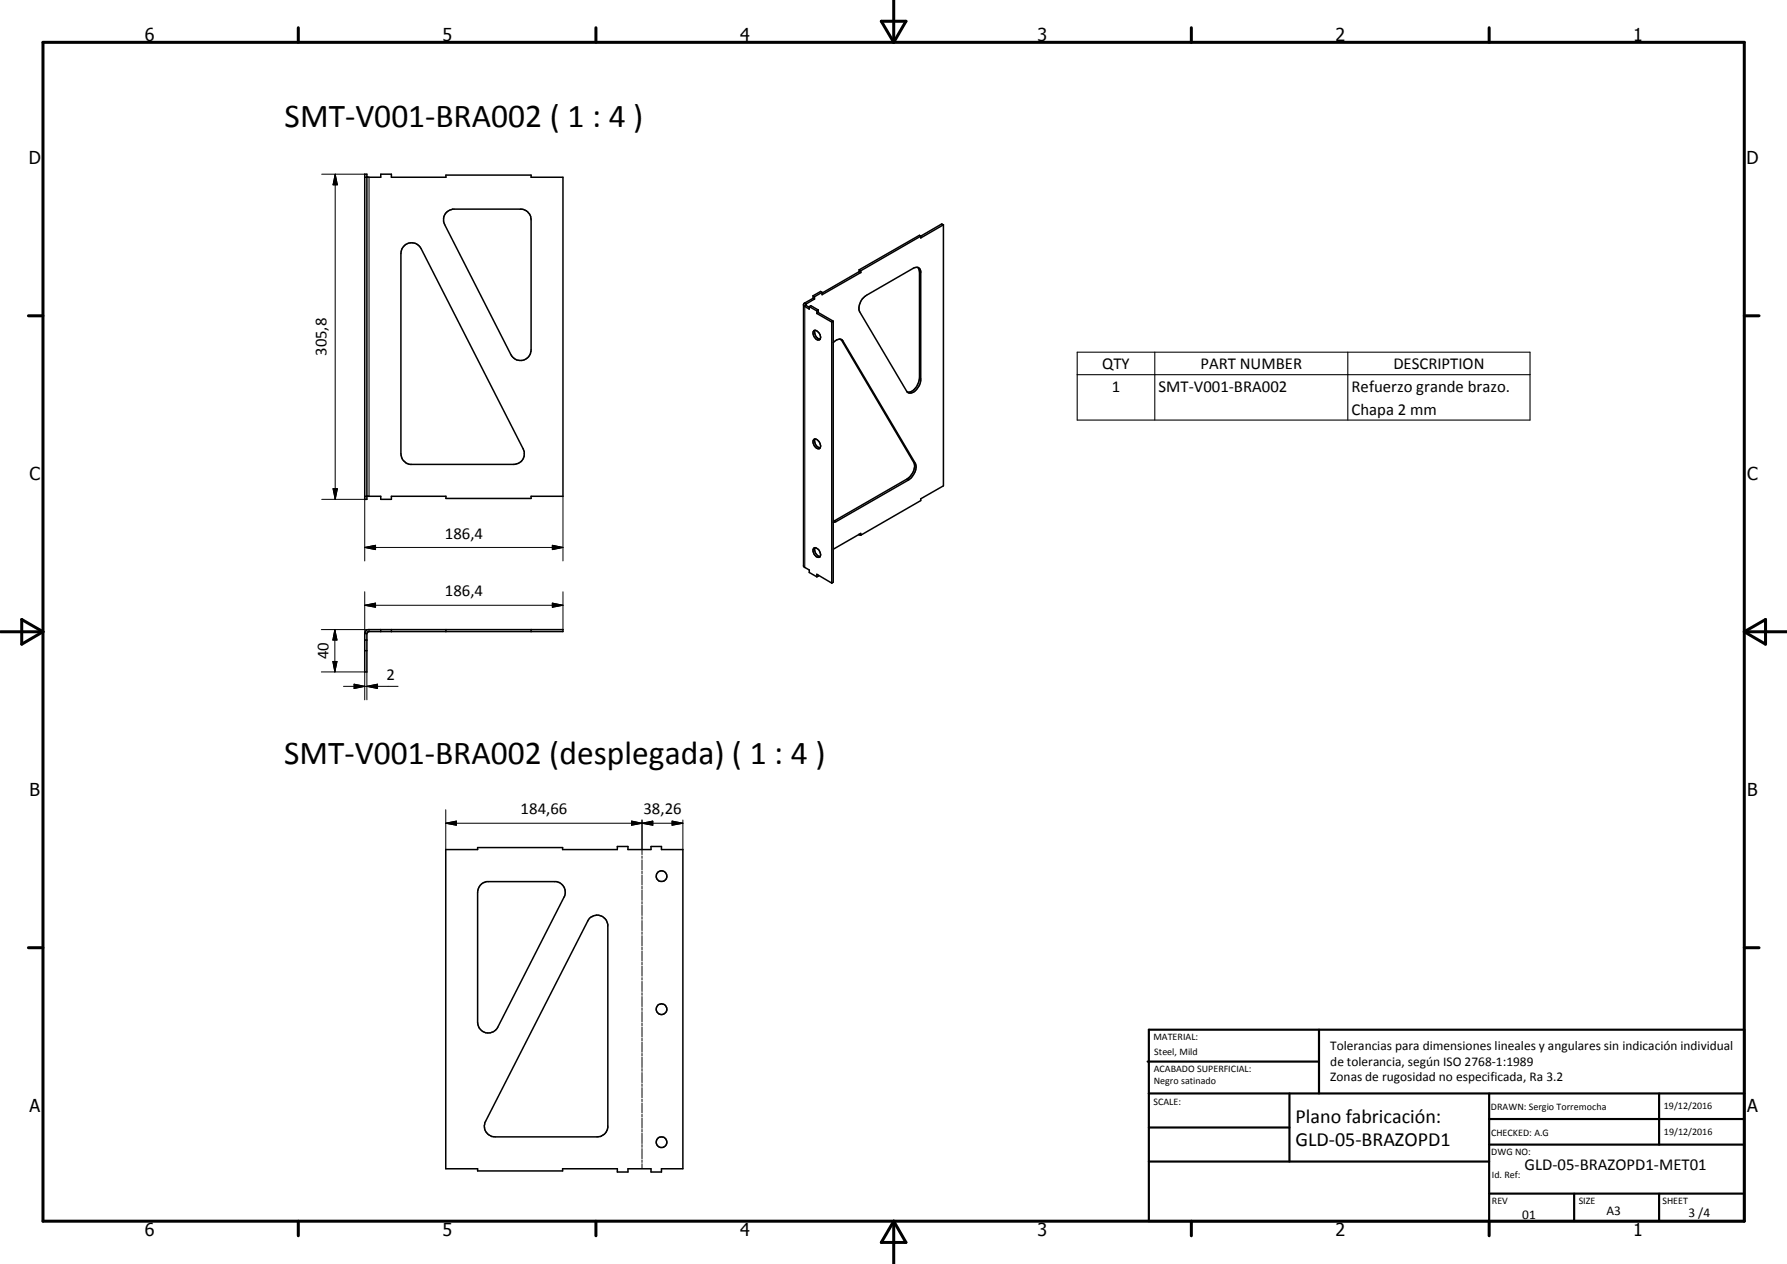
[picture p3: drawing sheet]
<svg xmlns="http://www.w3.org/2000/svg" width="420mm" height="297mm" viewBox="0 0 420 297" stroke-linecap="round" stroke-linejoin="round" font-family="sans-serif">
<g fill="none" stroke="#000" stroke-width=".35">
<path d="M85.8 41.7h3.7v-.8h2.5v.8h12.8v-.6h20.1v.6h7.5v74.9h-7.5v.5h-20.1v-.5h-12.8v.7h-2.5v-.7h-3.7M85.8 40.9h.5v76.4h-.5zM95.2 57.6a2.5 2.5 0 0 1 3.8 .8l24 47.1a2.49 2.49 0 0 1-2.2 3.6h-24.4a2.57 2.57 0 0 1-2.1-2.5v-47l.2-1.1zM104.8 50l.9-.6 .7-.3h16.3a2.57 2.57 0 0 1 2.2 2.5v30.6a2.5 2.5 0 0 1-1.9 2.5 2.5 2.5 0 0 1-2.9-1.3l-15.5-30.6-.3-.7v-.7zM216.5 55.5l-14.1 8.1M216.5 55.5l-.3-.2-14.2 8.1M221.8 52.8l-5.3 3.1v-.4M221.8 52.8v61.4l-5.3 3v.4l-14.1 8.2M221.8 52.8l-.4-.2-4.9 2.9M188.9 71.7l.1 .2 1.3 .7v-.5M190.3 72.1l.4-.3 1.7 1.1M190.3 72.1l1.8 1"/>
<path d="M191.2 69.5l.3 .2M191.2 69.5v.6M191.2 70.1l.3 .2M191.2 70.1l-2.2 1.2-.1 .2v61.6l1.4 .8v.6l1.8 1.1M191.3 77.7a1.41 1.41 0 0 1 1.6 1.7l-.2 .4a1.41 1.41 0 0 1-1.4-1.9zM191.5 69.7v.6M191.5 70.3l-2 1.2v.3l.8 .4M191.6 77.6a1.69 1.69 0 0 0 1.2 2.1M192.1 73.7l3.5 2M192.1 73.1v.6M192.4 73.4l3.5 2.1M192.4 72.9v.5"/>
<path d="M192.4 72.9l-.3 .2M192.4 73.4l-.3 .3M193.3 68.7l-1.8 1M193.3 68.7l-.4-.2-1.7 1M195.6 75.7v61.3M195.9 75.5v61.3l-.3 .2M195.9 75.5l-.3 .2M197.7 79.8l17.1 28.9a3.4 3.4 0 0 1-1.5 3.9l-17.4 9.9M197.7 79.8l.5 .3 17 28.8a3.6 3.6 0 0 1-1.6 3.9l-17 9.8-.7 .2M197.7 79.8l-1 .1-.8 .6M202 63.4l.4 .2M202 63.4v.4"/>
<path d="M202 63.8l.4 .3M202 63.8l-8.7 5.1M202.4 63.6v.5M202.4 64.1l-9.1 5.2v-.6M202.7 70.3l1-.9 11-6.4a1.06 1.06 0 0 1 1.1-.1 1.06 1.06 0 0 1 .7 .9v25.6a3.3 3.3 0 0 1-2.6 3l-.7-.5-11.1-18.6a3.2 3.2 0 0 1 .6-3zM215.8 62.9l.4 1v25a3.6 3.6 0 0 1-2.6 3.3l-.3-.1M191.3 103.3a1.31 1.31 0 0 1 1.6 1.4 .6 .6 0 0 1-.2 .7 .6 .6 0 0 1-.7-.1 1.68 1.68 0 0 1-.7-2zM191.6 103.2a1.66 1.66 0 0 0 1.2 2M191.6 128.7l-.1 .1a1.36 1.36 0 0 0 .7 2.1l.6-.1M191.6 128.7a1.68 1.68 0 0 0 1.2 2.1M191.6 128.7a1.63 1.63 0 0 1 1.2 2.1M192.1 135.6v-.6l3.5 2"/>
<path d="M192.4 135.2v.2l-.3 .2M202 125.6l.4 .2M202.4 125.8v-.5l-6.5 3.8M85.8 152.9h.5M85.8 150.4h.5M86.1 148.1l.5-.1h45.8v.4h-45.6l-.3 .1-.2 .4v9h-.5v-9zM89.5 148v.4M92 148v.4M104.8 148v.4M124.9 148v.4M104.8 199.6h7.5v-.4h20v.4h12.8v-.7h2.5v.7h5.5v-.7h2.4v.7h5.1v75.1h-5.1v.7h-2.4v-.7h-5.5v.7h-2.5v-.7h-12.8v.5h-20v-.5h-7.5zM112.9 208l.5-.4 1.1-.4h16.3a2.52 2.52 0 0 1 1.8 3.6l-15.6 30.6a2.5 2.5 0 0 1-2.8 1.3 2.5 2.5 0 0 1-1.9-2.5v-30.5l.3-1.1z"/>
<path d="M138.6 215.8a2.53 2.53 0 0 1 2.6-.6 2.53 2.53 0 0 1 1.7 2v47.8a2.47 2.47 0 0 1-2.5 2.2h-24a2.49 2.49 0 0 1-2.2-3.7z"/>
<circle cx="155.5" cy="205.9" r="1.26"/>
<circle cx="155.5" cy="237.2" r="1.26"/>
<circle cx="155.5" cy="268.4" r="1.26"/>
</g>
<g fill="none" stroke="#000" stroke-width=".25">
<path d="M86.8 41.7v74.9M189.2 71.2l.4 .2v.4l-.4 .2v61.3M197.9 79.9l.3 .2M216.2 63.9l.3 .2M216.2 88.9l.3 .2M253.3 82.8h106.4v15.9h-106.4zM253.3 88.1h106.4M271.5 82.8v15.9M316.9 82.8v15.9M213.3 112.6l.3 .2M214.8 108.7l.4 .2M196.3 122.3l.3 .3"/>
<path d="M85.8 148.9h.5M86.8 148v.4"/>
</g>
<circle cx="202" cy="125.6" r=".18" fill="#000"/>
<g fill="none" stroke="#000" stroke-width=".24">
<path d="M75.6 40.9h10.2M78.8 40.9l.5 2.5h-1zM78.8 40.9v76.4M75.6 117.3h10.2M78.3 114.9h1l-.5 2.4zM85.8 116.6v15.2M132.4 116.6v15.2M85.8 128.7l2.5-.6v1.1zM85.8 139.1v9.8M85.8 128.7h46.6M129.9 128.1l2.5 .6-2.5 .5zM132.4 139.1v8.9"/>
<path d="M75.6 157.9h10.2v6.6M75.6 148h11.2M78.3 155.4h.9l-.5 2.5zM78.7 148l.5 2.4h-.9zM78.7 148v9.9M85.8 142.2l2.5-.5v1zM85.8 142.2h46.6M86.3 157.9v6.6M129.9 141.7l2.5 .5-2.5 .5zM80.8 161.3h12.8M83.3 160.8l2.5 .5-2.5 .5zM86.3 161.3l2.5-.5v1z"/>
<path d="M104.8 193.5l2.5-.5v.9zM104.8 193.5h55.8M104.8 190.3v9.3M148.5 193l2.4 .5-2.4 .4zM150.9 193.5l2.6-.5v.9zM150.9 192.7v8.1M158 193l2.6 .5-2.6 .4zM160.6 192.7v6.9M150.9 201.2v.5M150.9 202.1v2.3M150.9 204.7v.6M150.9 205.6v2.4"/>
<path d="M150.9 208.3v.6M150.9 209.2v2.4M150.9 211.9v.6M150.9 212.8v2.3M150.9 215.4v.6M150.9 216.3v2.4M150.9 219v.6M150.9 219.9v2.4M150.9 222.6v.6M150.9 223.5v2.3M150.9 226.1v.6M150.9 227v2.4"/>
<path d="M150.9 229.7v.6M150.9 230.6v2.4M150.9 233.3v.6M150.9 234.2v2.4M150.9 236.9v.5M150.9 237.7v2.5M150.9 240.5v.5M150.9 241.3v2.4M150.9 244v.6M150.9 244.9v2.4M150.9 247.6v.6M150.9 248.5v2.4"/>
<path d="M150.9 251.1v.7M150.9 252.1v2.3M150.9 254.7v.6M150.9 255.6v2.4M150.9 258.3v.6M150.9 259.2v2.3M150.9 261.9v.6M150.9 262.8v2.3M150.9 265.4v.6M150.9 266.3v2.4M150.9 269v.6M150.9 269.9v2.4"/>
<path d="M150.9 272.6v.6M150.9 273.5v1.2"/>
</g>
<g fill="none" stroke="#000" stroke-width=".71">
<path d="M10.1 9.9h400v277.1h-400zM70.1 6.5v3.4M140.1 6.5v3.4M207.2 5h5.8l-2.9 4.9zM210.1 0v9.9M280.1 6.5v3.4M350.1 6.5v3.4M6.7 74.2h3.4M410.1 74.2h3.5M.1 148.5h10M5.1 145.6l5 2.9-5 2.9zM410.1 148.5h10"/>
<path d="M410.1 148.5l5-2.9v5.8zM6.7 222.7h3.4M410.1 222.7h3.5M70.1 287v3.4M140.1 287v3.4M210.1 287v10M210.1 287l2.9 5h-5.8zM280.1 287v3.4M350.1 287v3.4"/>
</g>
<g fill="none" stroke="#000" stroke-width=".51">
<path d="M269.8 249.5h40.3M270.1 242h140v45h-140zM270.1 257h140M303.2 257v16M310.1 242v15M350.1 257v30M390.1 257v12M270.1 265h33.1M270.1 273h80M350.1 269h60M350.1 263h60M350.1 280.5h60"/>
<path d="M370.1 280.5v6.5M390.1 280.5v6.5"/>
</g>
<g fill="#000">
<path d="M78.8 40.9l.5 2.5h-1zM78.3 114.9h1l-.5 2.4zM85.8 128.7l2.5-.6v1.1zM129.9 128.1l2.5 .6-2.5 .5zM78.3 155.4h.9l-.5 2.5zM78.7 148l.5 2.4h-.9zM85.8 142.2l2.5-.5v1zM129.9 141.7l2.5 .5-2.5 .5zM83.3 160.8l2.5 .5-2.5 .5zM86.3 161.3l2.5-.5v1zM104.8 193.5l2.5-.5v.9zM148.5 193l2.4 .5-2.4 .4z"/>
<path d="M150.9 193.5l2.6-.5v.9zM158 193l2.6 .5-2.6 .4z"/>
</g>
<g font-size="7.9">
<text x="66.9" y="29.9">SMT-V001-BRA002 ( 1 : 4 )</text>
<text x="66.8" y="179.6">SMT-V001-BRA002 (desplegada) ( 1 : 4 )</text>
</g>
<g font-size="4.7">
<text x="304.6" y="263.9">Plano fabricación:</text>
<text x="304.6" y="269.3">GLD-05-BRAZOPD1</text>
</g>
<g font-size="4.2">
<text x="34" y="9.6">6</text>
<text x="104" y="9.6">5</text>
<text x="174" y="9.6">4</text>
<text x="244" y="9.6">3</text>
<text x="314" y="9.6">2</text>
<text x="384" y="9.6">1</text>
<text x="6.8" y="38.7">D</text>
<text x="410.6" y="38.7">D</text>
<text x="7" y="112.9">C</text>
<text x="410.8" y="112.9">C</text>
<text x="7" y="187.1">B</text>
<text x="410.8" y="187.1">B</text>
<text x="7" y="261.4">A</text>
<text x="410.8" y="261.4">A</text>
<text x="34" y="290.4">6</text>
<text x="104" y="290.4">5</text>
<text x="174" y="290.4">4</text>
<text x="244" y="290.4">3</text>
<text x="314" y="290.4">2</text>
<text x="384" y="290.4">1</text>
</g>
<g font-size="3.9">
<text x="76.8" y="83.7" transform="rotate(-90 76.8 83.7)">305,8</text>
<text x="259.2" y="86.7">QTY</text>
<text x="282.3" y="86.7">PART NUMBER</text>
<text x="327.6" y="86.7">DESCRIPTION</text>
<text x="261.4" y="92">1</text>
<text x="272.4" y="92">SMT-V001-BRA002</text>
<text x="317.8" y="92.1">Refuerzo grande brazo.</text>
<text x="317.8" y="97.5">Chapa 2 mm</text>
<text x="104.6" y="126.6">186,4</text>
<text x="104.6" y="140.2">186,4</text>
<text x="77.2" y="154.9" transform="rotate(-90 77.2 154.9)">40</text>
<text x="90.9" y="159.8">2</text>
<text x="122.4" y="191.4">184,66</text>
<text x="151.3" y="191.4">38,26</text>
<text x="358.5" y="275">GLD-05-BRAZOPD1-MET01</text>
</g>
<g font-size="3.1">
<text x="312.7" y="246.8">Tolerancias para dimensiones lineales y angulares sin indicación individual</text>
<text x="312.7" y="250.4">de tolerancia, según ISO 2768-1:1989</text>
<text x="312.7" y="254">Zonas de rugosidad no especificada, Ra 3.2</text>
<text x="357.9" y="286.4">01</text>
<text x="377.7" y="285.6">A3</text>
<text x="397" y="285.9">3 /4</text>
</g>
<g font-size="2.4">
<text x="271.2" y="244.4">MATERIAL:</text>
<text x="271.3" y="252">ACABADO SUPERFICIAL:</text>
<text x="271.4" y="247.9">Steel, Mild</text>
<text x="271.3" y="254.6">Negro satinado</text>
<text x="271.2" y="259.7">SCALE:</text>
<text x="350.6" y="260.8">DRAWN: Sergio Torremocha</text>
<text x="391.2" y="260.6">19/12/2016</text>
<text x="350.6" y="267">CHECKED: A.G</text>
<text x="391.2" y="266.7">19/12/2016</text>
<text x="350.6" y="271.4">DWG NO:</text>
<text x="350.8" y="276.9">Id. Ref:</text>
<text x="350.8" y="282.8">REV</text>
<text x="371.2" y="282.9">SIZE</text>
<text x="390.9" y="282.9">SHEET</text>
</g>
</svg>
